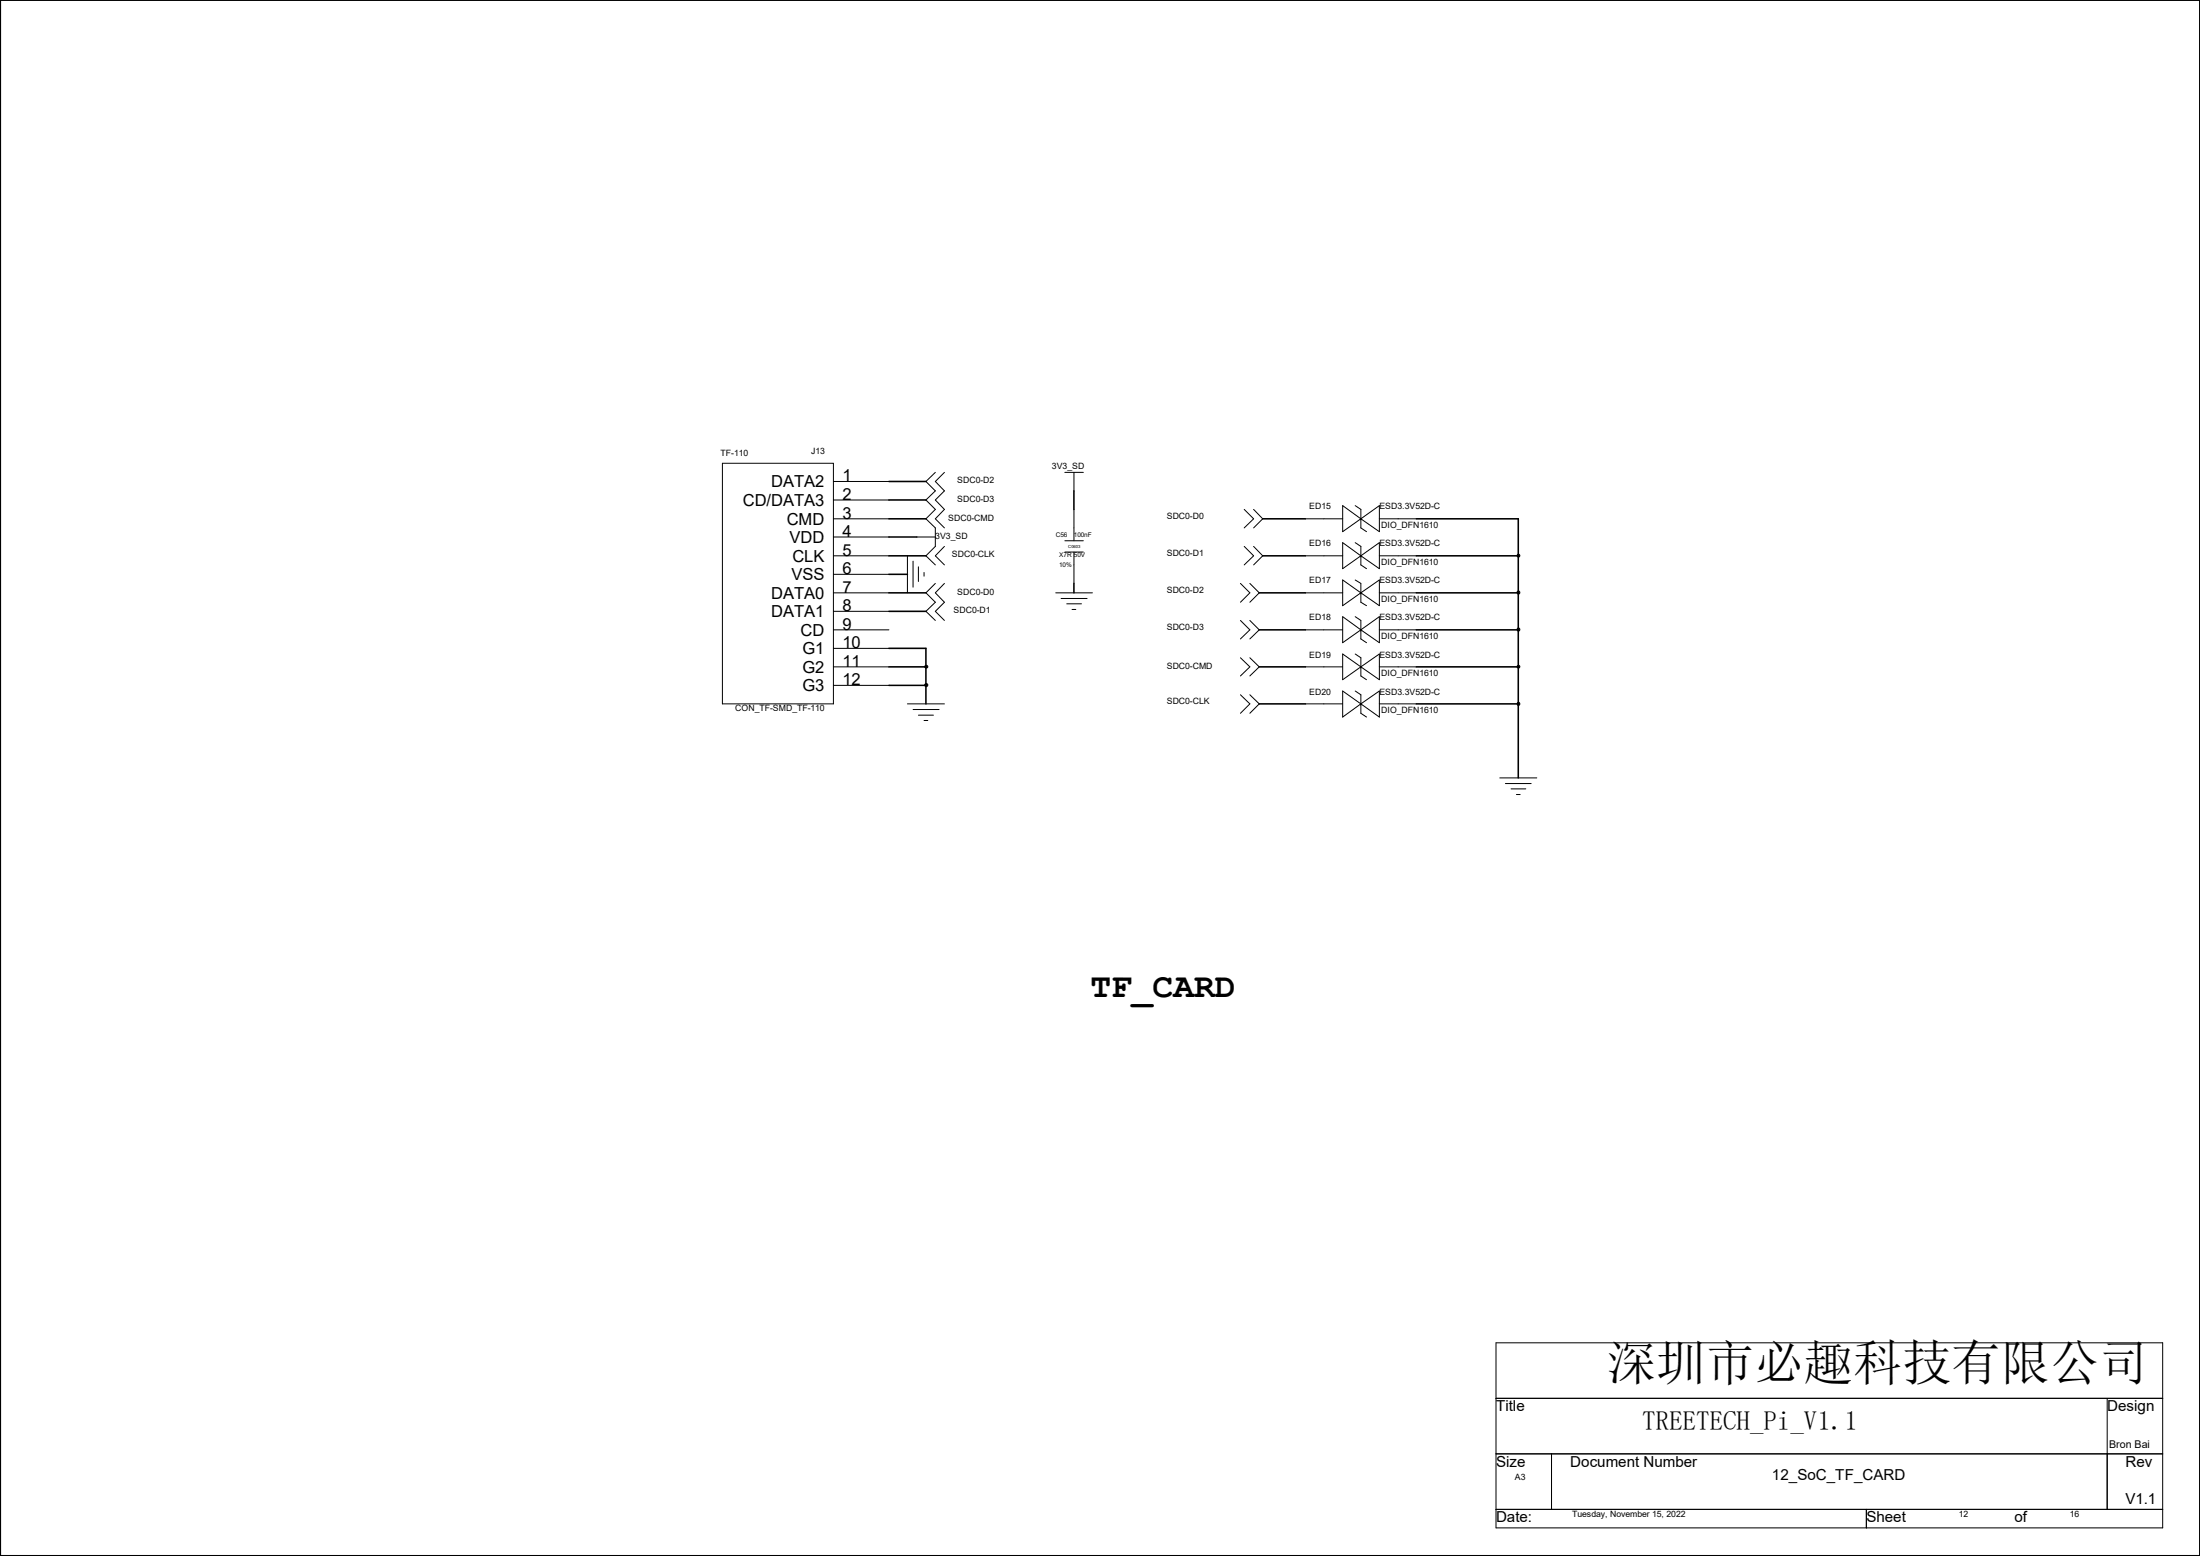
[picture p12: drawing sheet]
<svg xmlns="http://www.w3.org/2000/svg" width="297mm" height="210mm" viewBox="0 0 297 210" stroke-linecap="round" stroke-linejoin="round" font-family="sans-serif">
<g fill="none" stroke="#000" stroke-width=".14">
<path d="M.1 0h296.9v209.9h-296.9zM97.5 62.5h15v32.5h-15zM112.5 70h7.5M112.5 75h7.5M112.5 67.5h7.5M112.5 72.5h7.5M112.5 77.5h7.5M112.5 65h7.5M122.5 75v5M123.3 75.7v3.5M123.8 72.5h2.5M124 76.5v2"/>
<path d="M124.7 77.3v.5M126.3 63.8l-1.3 1.2 1.3 1.3-1.3 1.2 1.3 1.2-1.3 1.3 1.3 1.2v2.5l-1.3 1.3 1.3 1.2M126.3 78.7l-1.3 1.3 1.3 1.3-1.3 1.2 1.3 1.2M127.5 63.8l-1.2 1.2 1.2 1.3-1.2 1.2 1.2 1.2-1.2 1.3 1.2 1.2M127.5 78.7l-1.2 1.3 1.2 1.3-1.2 1.2 1.2 1.2M127.5 73.7l-1.2 1.3 1.2 1.2M143.8 73h2.5M143.8 74.5h2.5M143.8 63.8h2.5M145 63.8v2.5M145 68.7v4.3M145 74.5v4.2"/>
<path d="M167.5 78.7l1.2 1.3-1.2 1.3M168 68.7l1.2 1.3-1.2 1.2M168 73.7l1.2 1.3-1.2 1.2M168.7 78.7l1.3 1.3-1.3 1.3M169.2 68.7l1.3 1.3-1.3 1.2M169.2 73.7l1.3 1.3-1.3 1.2M176.2 70h5.1M176.2 75h5.1M181.3 68.2l2.4 1.8-2.4 1.8zM181.3 73.2l2.4 1.8-2.4 1.8zM181.3 78.3l2.4 1.7-2.4 1.7zM183 68.2l.7 .5v2.5l.8 .6"/>
<path d="M183 73.2l.7 .5v2.5l.8 .6M183 78.3l.7 .4v2.6l.8 .4M183.7 70h.1M183.7 75h.1M183.7 70l2.5-1.8v3.6zM183.7 75l2.5-1.8v3.6zM186.2 70h5M186.2 75h5M112.5 85h7.5M112.5 80h7.5M112.5 82.5h7.5M112.5 87.5h7.5"/>
<path d="M112.5 90h7.5M112.5 92.5h7.5M122.5 95h5M123.3 95.8h3.5M124 96.5h2M124.7 97.2h.6M142.5 80h5M143.2 80.8h3.6M144 81.5h2M144.7 82.3h.5M167.5 93.8l1.2 1.2-1.2 1.3M167.5 83.7l1.2 1.3-1.2 1.2"/>
<path d="M167.5 88.8l1.2 1.2-1.2 1.2M168.7 93.8l1.3 1.2-1.3 1.3M168.7 83.7l1.3 1.3-1.3 1.2M168.7 88.8l1.3 1.2-1.3 1.2M176.2 85h5.1M176.2 95h5.1M176.2 80h5.1M176.2 90h5.1M181.3 83.2l2.4 1.8-2.4 1.7zM181.3 88.3l2.4 1.7-2.4 1.7zM181.3 93.3l2.4 1.7-2.4 1.8zM183 83.2l.7 .5v2.5l.8 .5"/>
<path d="M183 88.3l.7 .5v2.4l.8 .5M183 93.3l.7 .5v2.5l.8 .5M183.7 85h.1M183.7 95h.1M183.7 80h.1M183.7 90h.1M183.7 80l2.5-1.7v3.4zM183.7 85l2.5-1.8v3.5zM183.7 90l2.5-1.7v3.4zM183.7 95l2.5-1.7v3.5zM186.2 85h5M186.2 95h5"/>
<path d="M186.2 80h5M186.2 90h5M202.5 105h5M203.2 105.7h3.5M204 106.5h2M204.7 107.2h.5M202 181.2h90v25h-90zM202 188.7h90M202 196.2h90M209.5 196.2v7.5M284.5 188.7v15M.1 209.9h.1"/>
<path d="M202 203.7h90M252 203.7v2.5"/>
<circle cx="205" cy="80" r=".2"/>
<circle cx="205" cy="75" r=".19"/>
<circle cx="125" cy="92.5" r=".21"/>
<circle cx="125.1" cy="90" r=".2"/>
<circle cx="205" cy="85" r=".2"/>
<circle cx="205" cy="95" r=".2"/>
<circle cx="205" cy="90" r=".19"/>
</g>
<g fill="none" stroke="#000" stroke-width=".21">
<path d="M120 70h5M120 75h5M120 77.5h2.5M120 72.5h3.8M120 67.5h5M120 65h5M145 66.3v2.4M145 78.7v1.3M170.5 70h5.7M170.5 75h5.7M191.2 70h13.8v35M191.2 75h13.8"/>
<path d="M120 80h5M120 90h5M120 87.5h5v7.5M120 92.5h5M120 82.5h5M170 80h6.2M170 85h6.2M170 90h6.2M170 95h6.2M191.2 80h13.8M191.2 85h13.8M191.2 90h13.8"/>
<path d="M191.2 95h13.8"/>
</g>
<g fill="#000">
<circle cx="205" cy="80" r=".2"/>
<circle cx="205" cy="75" r=".19"/>
<circle cx="125" cy="92.5" r=".21"/>
<circle cx="125.1" cy="90" r=".2"/>
<circle cx="205" cy="85" r=".2"/>
<circle cx="205" cy="95" r=".2"/>
<circle cx="205" cy="90" r=".19"/>
</g>
<text font-size="6.6" x="216.9" y="186.2">深圳市必趣科技有限公司</text>
<text font-size="4.7" x="147.2" y="134.5">TF_CARD</text>
<text font-size="3.6" x="221.7" y="193">TREETECH_Pi_V1.1</text>
<g font-size="2.2">
<text x="104.1" y="65.8">DATA2</text>
<text x="113.7" y="65">1</text>
<text x="100.3" y="68.3">CD/DATA3</text>
<text x="106.2" y="70.8">CMD</text>
<text x="113.7" y="67.5">2</text>
<text x="113.7" y="70">3</text>
<text x="106.6" y="73.3">VDD</text>
<text x="107" y="75.8">CLK</text>
<text x="113.7" y="72.5">4</text>
<text x="113.7" y="75">5</text>
<text x="113.7" y="77.5">6</text>
<text x="104.1" y="80.8">DATA0</text>
<text x="104.1" y="83.3">DATA1</text>
<text x="106.8" y="78.3">VSS</text>
<text x="113.7" y="80">7</text>
<text x="113.7" y="82.5">8</text>
<text x="108.1" y="85.8">CD</text>
<text x="108.3" y="88.3">G1</text>
<text x="113.7" y="85">9</text>
<text x="113.7" y="87.5">10</text>
<text x="108.3" y="90.8">G2</text>
<text x="108.3" y="93.3">G3</text>
<text x="113.7" y="90">11</text>
<text x="113.7" y="92.5">12</text>
</g>
<g font-size="2">
<text x="202" y="190.5">Title</text>
<text x="284.5" y="190.5">Design</text>
<text x="202" y="198">Size</text>
<text x="212" y="198">Document Number</text>
<text x="286.9" y="198">Rev</text>
<text x="239.2" y="199.7">12_SoC_TF_CARD</text>
<text x="286.9" y="202.9">V1.1</text>
<text x="202" y="205.4">Date:</text>
<text x="252" y="205.4">Sheet</text>
<text x="271.9" y="205.4">of</text>
</g>
<text font-size="1.4" x="284.7" y="195.5">Bron Bai</text>
<g font-size="1.2">
<text x="97.3" y="61.5">TF-110</text>
<text x="109.5" y="61.3">J13</text>
<text x="129.2" y="65.2">SDC0-D2</text>
<text x="142" y="63.2">3V3_SD</text>
<text x="128" y="70.3">SDC0-CMD</text>
<text x="129.2" y="67.7">SDC0-D3</text>
<text x="157.5" y="70">SDC0-D0</text>
<text x="176.7" y="68.7">ED15</text>
<text x="186.2" y="68.7">ESD3.3V52D-C</text>
<text x="186.5" y="71.2">DIO_DFN1610</text>
<text x="126.3" y="72.7">3V3_SD</text>
<text x="128.5" y="75.2">SDC0-CLK</text>
<text x="157.5" y="75">SDC0-D1</text>
<text x="176.7" y="73.7">ED16</text>
<text x="186.2" y="73.7">ESD3.3V52D-C</text>
<text x="186.5" y="76.2">DIO_DFN1610</text>
<text x="128.7" y="82.8">SDC0-D1</text>
<text x="129.2" y="80.3">SDC0-D0</text>
<text x="157.5" y="80">SDC0-D2</text>
<text x="176.7" y="83.7">ED18</text>
<text x="176.7" y="78.7">ED17</text>
<text x="186.2" y="83.7">ESD3.3V52D-C</text>
<text x="186.2" y="78.7">ESD3.3V52D-C</text>
<text x="186.5" y="81.3">DIO_DFN1610</text>
<text x="157.5" y="85">SDC0-D3</text>
<text x="176.7" y="88.8">ED19</text>
<text x="186.2" y="88.8">ESD3.3V52D-C</text>
<text x="186.5" y="86.2">DIO_DFN1610</text>
<text x="157.5" y="95">SDC0-CLK</text>
<text x="157.5" y="90.3">SDC0-CMD</text>
<text x="176.7" y="93.8">ED20</text>
<text x="186.2" y="93.8">ESD3.3V52D-C</text>
<text x="186.5" y="91.2">DIO_DFN1610</text>
<text x="99.3" y="96">CON_TF-SMD_TF-110</text>
<text x="186.5" y="96.3">DIO_DFN1610</text>
<text x="204.5" y="199.7">A3</text>
<text x="212.2" y="204.7">Tuesday, November 15, 2022</text>
<text x="264.4" y="204.7">12</text>
<text x="279.4" y="204.7">16</text>
</g>
<g font-size=".9">
<text x="142.5" y="72.5">C56</text>
<text x="143" y="76.5">10%</text>
<text x="143" y="75.2">X7R 50V</text>
<text x="145" y="72.5">100nF</text>
</g>
<text font-size=".6" x="144.2" y="74">C0603</text>
</svg>
